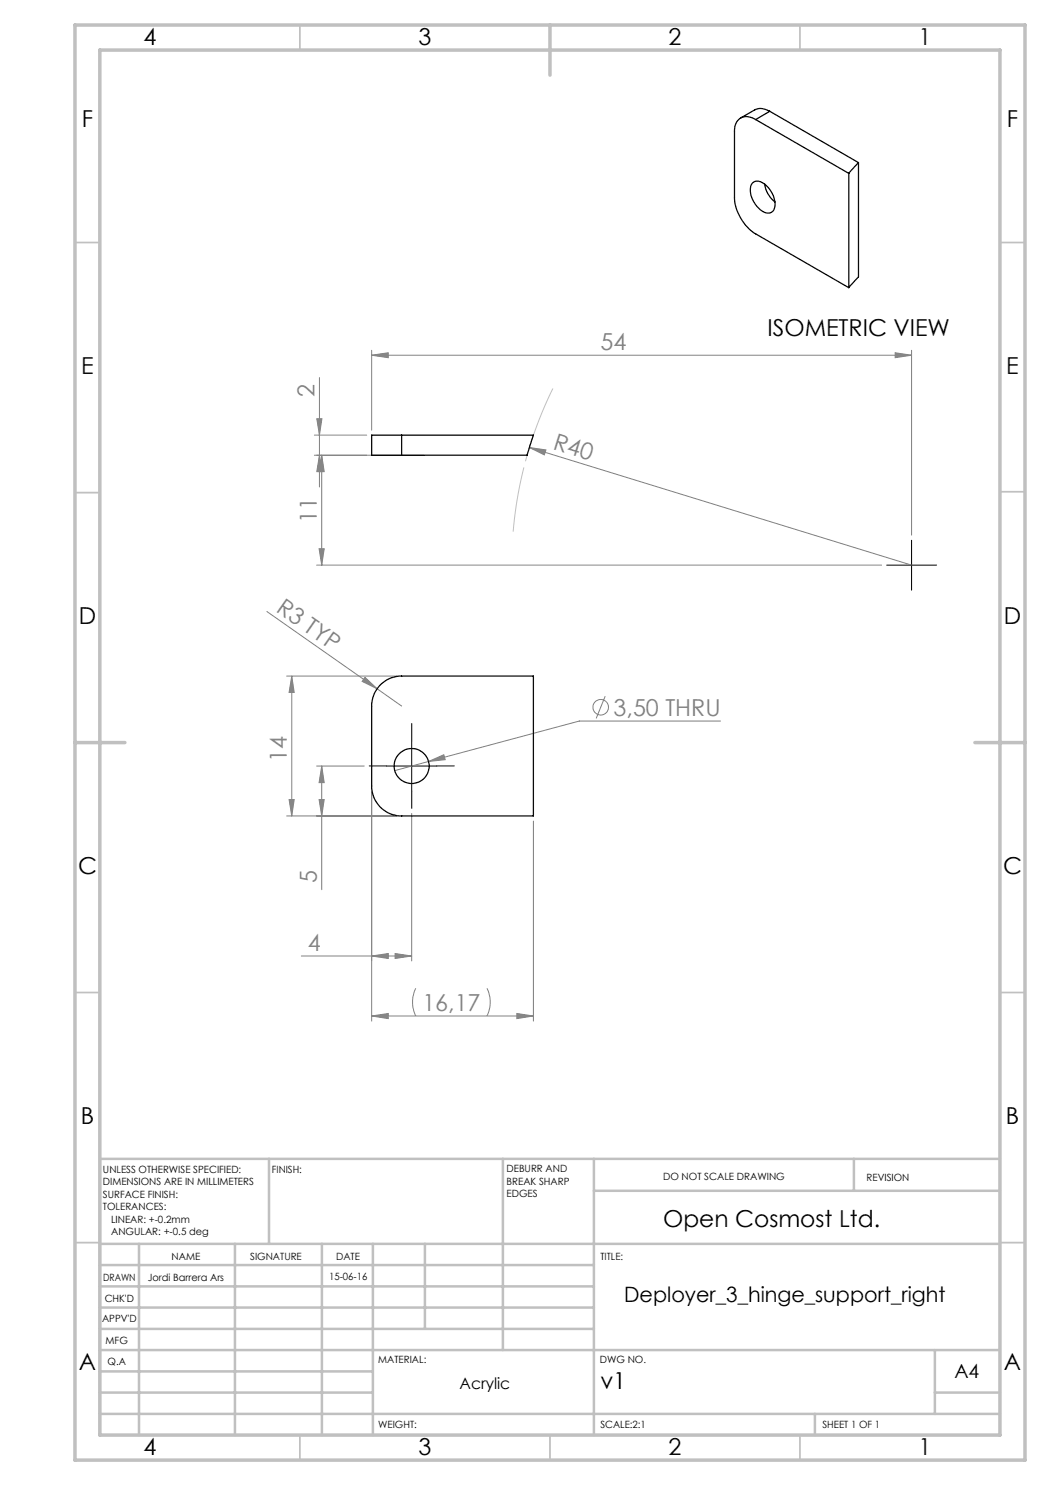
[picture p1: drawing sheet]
<svg xmlns="http://www.w3.org/2000/svg" width="210mm" height="297mm" viewBox="0 0 210 297" stroke-linecap="round" stroke-linejoin="round" font-family="sans-serif">
<g fill="none" stroke="#808080" stroke-width=".2">
<path d="M63.9 75.5v21.9M74.3 71l3.3-.4v.9zM74.3 70.1v15.9M74.3 71h108M179 70.6l3.3 .4-3.3 .5zM182.3 70.1v36.9M62.9 91h21.9M62.9 87h10.4M63.4 83.7h1l-.5 3.3zM63.9 91l.5 3.3h-1zM64.3 91l.5 3.3h-1zM64.3 91v22"/>
<path d="M105.9 89.5l3.3 .5-.3 1zM105.9 89.5l76.4 23.5M63.3 113h113M63.8 109.7h1l-.5 3.3zM53.4 122.3l22 15.5M57.3 135.2h22M58.3 135.2l.5 3.3h-1zM58.3 135.2v28M73 135.5l2.4 2.3-3-1.5zM75.4 137.8l4.9 3.4M121 139.2l-1.8 4.5M57.8 159.9h1l-.5 3.3z"/>
<path d="M63.3 153.2h9.5M63.8 159.9h1l-.5 3.3zM64.3 153.2l.5 3.3h-1zM64.3 153.2v24.7M74.3 158.2v46M85.7 152.3l3.1-1.3 .2 .9zM85.7 152.3l-6.7 1.8M144.1 144.2h-28.2l-30.2 8.1M57.3 163.2h22M82.3 162.7v29.5M106.7 164.2v40M60.3 191.2h22"/>
<path d="M74.3 191.2l3.3-.5v1zM79 190.7l3.3 .5-3.3 .5zM83.1 197.7a6.4 6.4 0 0 0 0 5.5M97.4 197.7a6.4 6.4 0 0 1 0 5.5M74.3 203.2l3.3-.5v1zM74.3 203.2h32.4M103.4 202.7l3.3 .5-3.3 .5z"/>
<circle cx="120.2" cy="141.5" r="1.55"/>
</g>
<path d="M102.6 106.3a80 80 0 0 1 8-28.6" fill="none" stroke="#c0c0c0" stroke-width=".2" stroke-dasharray="15.2 1.3 1.3 1.3" stroke-dashoffset="2.2" stroke-linecap="butt"/>
<path d="M77.3 153.2h-3.4M82.3 148.2v-3.5M82.3 158.2v3.5M87.3 153.2h3.5" fill="none" stroke="#000" stroke-width=".2" stroke-dasharray="15.2 1.3 1.3 1.3"/>
<path d="M177.3 113h10M182.3 108.1v9.9M77.3 153.2h10M82.3 148.2v10" fill="none" stroke="#000" stroke-width=".2"/>
<g fill="none" stroke="#c0c0c0" stroke-width=".35">
<path d="M60 5v5M160 5v5M15 48.5h5M200 48.5h5M15 98.5h5M200 98.4h5M15 198.5h5M200 198.5h5M15 248.5h5M200 248.5h5M60 287v5M110 287v5"/>
<path d="M160 287v5"/>
</g>
<g fill="none" stroke="#c0c0c0" stroke-width=".5">
<path d="M53.8 231.8v17M100.6 231.8v38.2M118.8 231.8v55.2M118.8 238.2h81.2M170.8 231.8v6.4M200 231.8h-180v55.2M20 248.8h180M20 257.3h98.8M20 253h98.8M27.8 248.8v38.2M47 248.8v38.2M64.4 248.8v38.2"/>
<path d="M74.6 248.8v38.2M85 248.8v17M20 265.8h98.8M20 261.5h98.8M20 278.5h54.6M20 274.3h54.6M20 270h180M187 278.5h13M187 270v12.8M20 282.8h180M163 282.8v4.2"/>
</g>
<path d="M15 5h190v287h-190zM20 10h180v277h-180zM110 5v10M15 148.5h10M195 148.5h10" fill="none" stroke="#c0c0c0" stroke-width=".7"/>
<g fill="#808080">
<path d="M73 135.5l2.4 2.3-3-1.5z"/>
<path d="M105.9 89.5l3.3 .5-.3 1z"/>
<path d="M74.3 71l3.3-.4v.9zM179 70.6l3.3 .4-3.3 .5z"/>
<path d="M64.3 91l.5 3.3h-1zM63.8 109.7h1l-.5 3.3z"/>
<path d="M74.3 191.2l3.3-.5v1zM79 190.7l3.3 .5-3.3 .5zM85.7 152.3l3.3-.4-.2-.9z"/>
<path d="M74.3 203.2l3.3-.5v1zM103.4 202.7l3.3 .5-3.3 .5z"/>
<path d="M63.9 91l.5 3.3h-1zM63.4 83.7h1l-.5 3.3z"/>
<path d="M58.3 135.2l.5 3.3h-1zM57.8 159.9h1l-.5 3.3zM64.3 153.2l.5 3.3h-1zM63.8 159.9h1l-.5 3.3z"/>
</g>
<g fill="none" stroke="#000" stroke-width=".25">
<path d="M150.6 36.5a1.85 1.85 0 0 1 2.4 .4 4.8 4.8 0 0 1 1.8 5.1 1.71 1.71 0 0 1-2.7 0 4.8 4.8 0 0 1-1.8-5.1zM151.1 23.9a2.51 2.51 0 0 0-4 .9l-.2 1.2v13.4a9.4 9.4 0 0 0 4.2 7.4l18.7 10.7M151.1 23.9l18.7 10.8M152.9 36.8v.1a5.8 5.8 0 0 0 2.1 3.5M154 22.3a3.1 3.1 0 0 0-3-.3l-2.9 1.6M154 22.3l-2.9 1.6M154 22.3l17.7 10.2M169.8 34.7v22.8M171.7 32.5l-1.9 2.2M171.7 32.5v22.9l-1.9 2.1M80.3 87h-6v4h6M80.3 87h26.4l-1.3 4h-25.1"/>
<path d="M80.3 87v4M76.1 136.9a5.9 5.9 0 0 1 4.2-1.7h26.4v28h-26.4a6 6 0 0 1-6-6v-16a6.1 6.1 0 0 1 1.8-4.3z"/>
<circle cx="82.3" cy="153.2" r="3.5"/>
</g>
<g font-size="4.7">
<text x="28.7" y="9">4</text>
<text x="83.7" y="9">3</text>
<text x="133.7" y="9">2</text>
<text x="183.7" y="9">1</text>
<text x="16.4" y="25.5">F</text>
<text x="201.4" y="25.5">F</text>
<text x="153.5" y="67.2">ISOMETRIC VIEW</text>
<text x="16.2" y="74.8">E</text>
<text x="201.2" y="74.8">E</text>
<text x="15.8" y="124.7">D</text>
<text x="200.8" y="124.7">D</text>
<text x="15.6" y="174.7">C</text>
<text x="200.6" y="174.7">C</text>
<text x="16.2" y="224.8">B</text>
<text x="201.2" y="224.8">B</text>
<text x="132.6" y="245.3">Open Cosmost Ltd.</text>
<text x="15.8" y="274">A</text>
<text x="200.8" y="274">A</text>
<text x="120.1" y="277.9">v1</text>
<text x="28.7" y="291">4</text>
<text x="83.7" y="291">3</text>
<text x="133.7" y="291">2</text>
<text x="183.7" y="291">1</text>
</g>
<g font-size="4.7" fill="#808080">
<text x="120.1" y="70">54</text>
<text x="62.9" y="79.4" transform="rotate(-90 62.9 79.4)">2</text>
<text x="110.4" y="89.8" transform="rotate(17 110.4 89.8)">R40</text>
<text x="63.3" y="104.6" transform="rotate(-90 63.3 104.6)">11</text>
<text x="55" y="122.2" transform="rotate(35 55 122.2)">R3 TYP</text>
<text x="122.7" y="143.1">3,50 THRU</text>
<text x="57.3" y="152.4" transform="rotate(-90 57.3 152.4)">14</text>
<text x="63.3" y="176.6" transform="rotate(-90 63.3 176.6)">5</text>
<text x="61.5" y="190.2">4</text>
<text x="84.5" y="202.2">16,17</text>
</g>
<text font-size="4.2" x="124.8" y="260.4">Deployer_3_hinge_support_right</text>
<text font-size="3.9" x="190.9" y="275.5">A4</text>
<text font-size="3.2" x="91.9" y="277.9">Acrylic</text>
<g font-size="2">
<text x="20.6" y="234.6">UNLESS OTHERWISE SPECIFIED:</text>
<text x="20.6" y="237.1">DIMENSIONS ARE IN MILLIMETERS</text>
<text x="20.6" y="239.6">SURFACE FINISH:</text>
<text x="54.4" y="234.6">FINISH:</text>
<text x="101.3" y="234.5">DEBURR AND</text>
<text x="101.3" y="237">BREAK SHARP</text>
<text x="101.3" y="239.5">EDGES</text>
<text x="132.6" y="236">DO NOT SCALE DRAWING</text>
<text x="173.3" y="236.2">REVISION</text>
<text x="20.6" y="242.1">TOLERANCES:</text>
<text x="22.2" y="244.6">LINEAR: +-0.2mm</text>
<text x="22.2" y="247.1">ANGULAR: +-0.5 deg</text>
<text x="34.3" y="252">NAME</text>
<text x="50" y="251.9">SIGNATURE</text>
<text x="67.2" y="251.9">DATE</text>
<text x="120.1" y="251.9">TITLE:</text>
<text x="20.6" y="256.1">DRAWN</text>
<text x="29.5" y="256.1">Jordi Barrera Ars</text>
<text x="65.8" y="255.9">15-06-16</text>
<text x="20.9" y="260.3">CHK'D</text>
<text x="20.4" y="264.4">APPV'D</text>
<text x="21.1" y="268.8">MFG</text>
<text x="21.5" y="273">Q.A</text>
<text x="75.6" y="272.5">MATERIAL:</text>
<text x="120" y="272.5">DWG NO.</text>
<text x="75.6" y="285.5">WEIGHT:</text>
<text x="120.1" y="285.6">SCALE:2:1</text>
<text x="164.5" y="285.6">SHEET 1 OF 1</text>
</g>
</svg>
